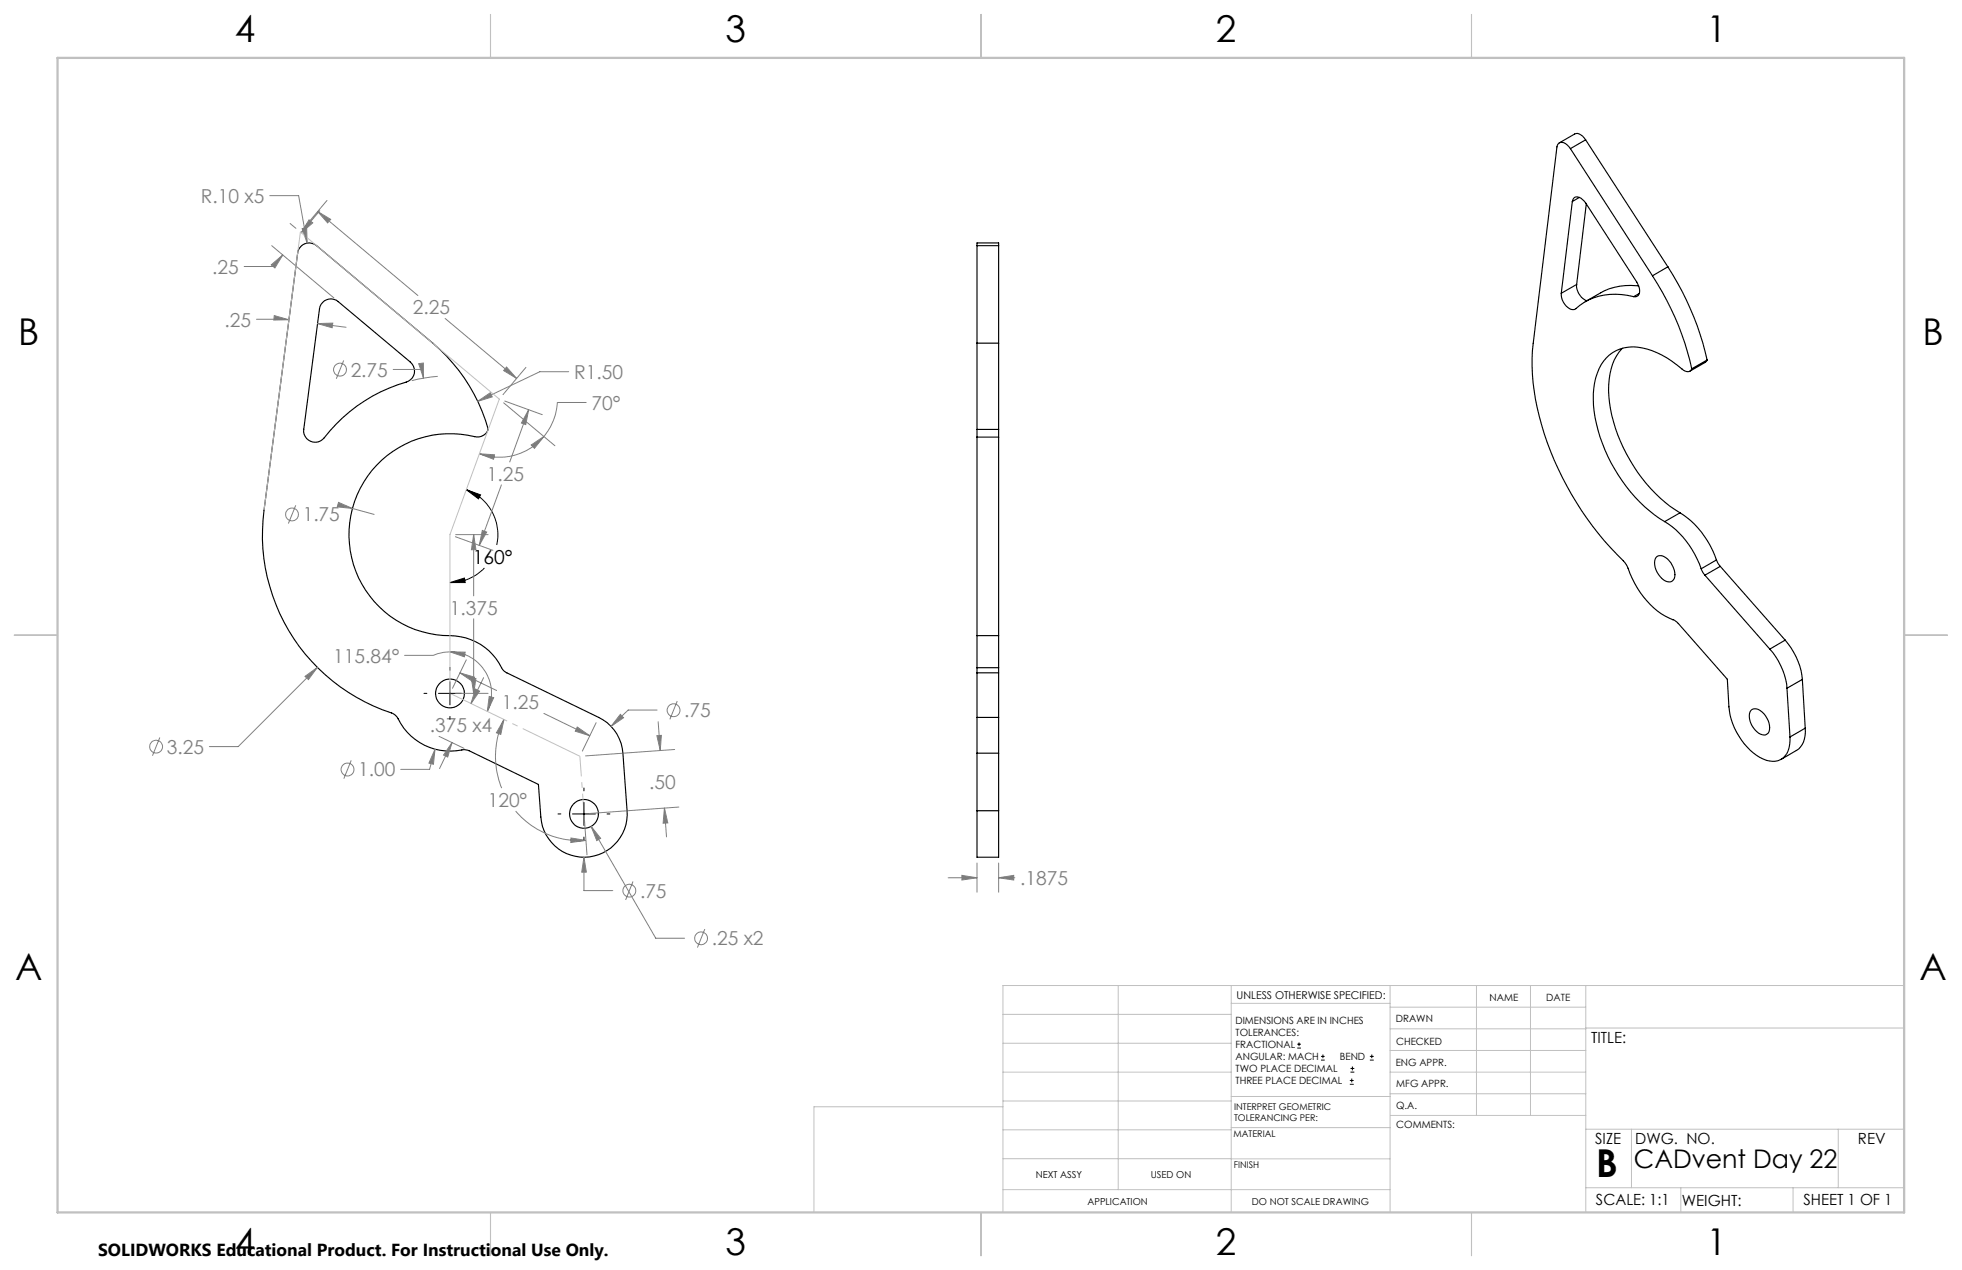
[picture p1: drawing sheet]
<svg xmlns="http://www.w3.org/2000/svg" width="432mm" height="279mm" viewBox="0 0 432 279" stroke-linecap="round" stroke-linejoin="round" font-family="sans-serif">
<g fill="none" stroke="#000" stroke-width=".25">
<path d="M345.6 32.7l-.3-.4a1.61 1.61 0 0 0-2.4-.7l-.2 .7-5.3 43.2a51.1 51.1 0 0 0 4.7 25.7 70.8 70.8 0 0 0 15.6 22.7l.3 .5a20.9 20.9 0 0 0 8.5 11.2l2 .9 .9 .7 10.8 12.2 .3 6.1a14.7 14.7 0 0 0 7.6 11.5 3.8 3.8 0 0 0 5.8-3.2v-1.7M345.6 32.7l18.1 28M349 30.8l-.7-.8a1.61 1.61 0 0 0-1.8-.5l-3.3 1.9M349 30.8l-3.4 1.9M349 30.8l18.1 27.9M66.2 54.2a2.53 2.53 0 0 1 3.5-.2l25.5 21.5a38.3 38.3 0 0 1 12.3 19 2.53 2.53 0 0 1-3 1.6 22.3 22.3 0 0 0-27.6 19.4 22.3 22.3 0 0 0 23.3 24.4 12.9 12.9 0 0 1 10.5 7.5l.7 .6 20.4 9.8a9.5 9.5 0 0 1 5.3 7.9l.9 12.7a9.5 9.5 0 0 1-8.8 10.2 9.5 9.5 0 0 1-10.2-8.9l-.5-7.1-15.2-7.4-1.1-.3a13 13 0 0 1-14.9-7.2l-.5-.5a55.1 55.1 0 0 1-11.9-6.1 41.2 41.2 0 0 1-16.8-38.8l7.4-56.6 .1-.6zM215 54v-.6h4.8v.6M215 54v21.5M215 54h4.8M219.8 54v21.5M346 44.3a1.1 1.1 0 0 1 .7-1 1.1 1.1 0 0 1 1.2 .3l1.1 1.1 11.2 17.4 .5 .9a1.52 1.52 0 0 1-.8 2.3h-.3M346 44.3l-2.4 20.2"/>
<path d="M347.6 43.4l-1.6 .9M349.1 44.9l-2.1 17.7M367.1 58.7a64 64 0 0 1 8.6 20.5M367.1 58.7l-3.4 2M71 66.5a2.49 2.49 0 0 1 3.4-.1l15.9 13.3a2.53 2.53 0 0 1-.9 4.4 35.6 35.6 0 0 0-18.4 12.6 2.53 2.53 0 0 1-2.9 .3 2.53 2.53 0 0 1-1.2-2.6l3.4-26.4 .1-.5zM215 75.5v19M215 75.5h4.8M219.8 75.5v19M343.6 64.5a3.4 3.4 0 0 0 2.6 3.6h.3a13.6 13.6 0 0 1 13.1-2.8M347 62.6a3.6 3.6 0 0 0 2.2 3.5M347 62.6l-3.4 1.9M357.1 76.6a11.2 11.2 0 0 0-3.1 8.1 33.9 33.9 0 0 0 9.3 22.8l3.1 3 3.3 2.3"/>
<path d="M360.6 62.9a13.6 13.6 0 0 0-8.3 1.5l-3.4 2M360.8 64.6l-1.2 .7M363.7 60.7a61.4 61.4 0 0 1 8.6 20.4M375.7 79.2l-.4 .5-3.4 2M375.7 79.2l-3.4 1.9M215 94.5v1.7M215 96.2v43.6M215 96.2h4.8M215 94.5h4.8M219.8 94.5v1.7M219.8 96.2v43.6M372.3 81.1a1.21 1.21 0 0 1-2.1 .1 17.9 17.9 0 0 0-10.8-4.9 8.3 8.3 0 0 0-8.2 6.8 25.3 25.3 0 0 0 2 15.9 33.9 33.9 0 0 0 13.2 15.8"/>
<path d="M366.4 114.8a19.8 19.8 0 0 1 8 10.3M369.7 112.8a19.5 19.5 0 0 1 8.1 10.4M369.7 112.8l-3.3 2M215 139.8v7.1M215 139.8h4.8M219.8 139.8v7.1M364.7 122.4a2.52 2.52 0 0 1 3 1.4 3.5 3.5 0 0 1 .6 3.8 1.64 1.64 0 0 1-2.5-.3 4.1 4.1 0 0 1-1.3-4.6zM374.4 125.1l.8 1.4M375.2 126.5l14.3 16.3M377.8 123.2l.8 1.4M377.8 123.2l-3.4 1.9M378.6 124.6l-3.4 1.9"/>
<path d="M378.6 124.6l14.3 16.2M215 157.8v7.9M215 146.9v1.1M215 148v9.8M215 157.8h4.8M215 148h4.8M215 146.9h4.8M219.8 157.8v7.9M219.8 146.9v1.1M219.8 148v9.8M385.6 156.1a2.49 2.49 0 0 1 3 1.4 3.6 3.6 0 0 1 .5 3.8 2 2 0 0 1-2.9-.8 3.9 3.9 0 0 1-.9-4.1zM389.5 142.8a15.2 15.2 0 0 1 3.8 8.6"/>
<path d="M392.9 140.8a15.5 15.5 0 0 1 3.8 8.7M392.9 140.8l-3.4 2M393.3 151.4l.6 10.7M396.7 149.5l-3.4 1.9M396.7 149.5l.6 10.7M215 178.4v10.2h4.8v-10.2M215 178.4h4.8M215 165.7h4.8M215 165.7v12.7M219.8 165.7v12.7M397.3 160.2a4.8 4.8 0 0 1-1.9 4.9l-3.4 2M397.3 160.2l-3.4 1.9"/>
<circle cx="99" cy="152.6" r="3.2"/>
<circle cx="128.5" cy="179.1" r="3.2"/>
</g>
<g fill="none" stroke="#808080" stroke-width=".22">
<path d="M59.4 43h6.3l1.9 10.5M59.7 58.3l2.5-2.2-1.7 2.8zM59.8 54l13.7 11.5M62.2 56.1l-2.1 2.5h-6.4M63.9 49.2l1.2 1M66.5 50.3l1-.2 .1 3.4zM68 48.4l.8 .6-2.5 2.2zM69.9 46.5l2.9 1.8-.7 .7zM69.9 46.5l22.1 18.5M70.4 46.4l-4.1 4.8M72 44.1l-5.1 6M56.4 70.2l7.2 .1"/>
<path d="M60.4 69.4l3.2 .9-3.3 .1zM69.9 71.2l6.3 .8M69.9 71.2l3.3-.1-.1 1zM75.6 79.3l-1.6 4M98 70.1l15.7 13.2M86.5 81.3h6.4l.3 1.9M92.1 80l1.1-.1v3.3zM96.3 82.8l-2.8 .3-2.9 .6M105.1 88.3l2.8-1.9 .4 .9zM105.5 99.8l3.3 .2-.2 1zM110.8 88.6l11.3 9.5M111.1 88.2l8.2 3"/>
<path d="M111.5 80.8l2.2 2.5-2.9-1.8zM115.7 80.8l-5 6M116.3 90.1l-4.1 11.5M116.3 90.1l-.6 3.3-.9-.3zM116.9 97.9l2.8-1.9-2.1 2.6zM119.7 96a12.9 12.9 0 0 1-14.2 3.8M125.2 81.8h-6.4l-13.7 6.5M129 88.5h-6.3a12.8 12.8 0 0 1-3 7.5M65.1 111.2l-1.6 4M74.5 110.5l3.1 1.4-3.4-.4zM77.6 111.9l4.7 1.3M100.2 118.1l8.3 3"/>
<path d="M100.3 117.6h7.1M104.2 117.6v13.5M104.2 117.6l.5 3.3h-.9zM106.2 116.7l.9 .4-1.6 2.9zM110.3 106.7l-4.8 13.3M104.2 136.1v16.4M67.1 148.8l2.7-2-1.9 2.7zM69.8 146.8l-17.4 17.5h-6.3M99 143.4l3.4 .1-.2 1zM99 143.4a9.2 9.2 0 0 1 8.2 13.1M99 143.4a9.9 9.9 0 0 0-3.6 .8h-6.4M100.3 152.5h7.1"/>
<path d="M101.2 148l8.1 3.9M101.2 148l3.2 1-.4 .9zM102.6 145.2l-3 6.2M103.8 149.3h.9l-.5 3.2zM104.6 151.6l1 .4-2 2.8zM106.4 149.1l-2.8 5.7M107.7 153.2l1 .3-1.5 3zM110.9 158.3l-.7 3.3-.9-.4zM110.9 158.3a18.6 18.6 0 0 0-.5 15.1M119.7 157l10.1 4.9M127 159.9l2.8 2-3.2-1zM131.2 159l-3 6.2"/>
<path d="M136.5 157.2l.7 .7-2.7 1.9zM144.6 156.2h-6.3l-3.8 3.6M144.9 158.8l.4 6.3M149 154.2l-1.6 4.1M35.2 162.2l-1.7 4.1M77.3 167.3l-1.6 4M95.7 164.8l-.3 3.3-1-.2zM95.7 164.8l-1.2 4.5h-6.3M96.6 162l5.5 2.6M99.5 163.4l-2.8 5.7M99.5 163.4l-1 3.1-.9-.4zM113.5 178.4a18.5 18.5 0 0 0 15.4 6.5"/>
<path d="M144.6 161.9l1-.1-.3 3.3zM146.2 177.8l.5 6.3M146.2 177.8l.8 3.2-1.1 .1zM148.5 164.9l-19.6 1.4M149.4 177.6l-19.6 1.4M125.7 184.4l3.2 .5-3.3 .4zM128.5 188.6l.5 3.3h-1zM128.5 188.6v7.3h6.4M128.6 180.3l.6 7.8M130.1 181.8l2.1 2.6-.9 .5zM130.1 181.8l14.2 24.6h6.4M139.3 193.9l-1.6 4.1"/>
<path d="M208.7 193.1h6.3M211.7 192.6l3.3 .5-3.3 .5zM215 189.9v6.4M219.8 193.1l3.3-.5v1zM219.8 189.9v6.4M219.8 193.1h3.5M155.1 204.4l-1.6 4.1"/>
<circle cx="74.8" cy="81.3" r="1.41"/>
<circle cx="64.3" cy="113.2" r="1.41"/>
<circle cx="148.2" cy="156.3" r="1.41"/>
<circle cx="34.4" cy="164.3" r="1.41"/>
<circle cx="76.5" cy="169.3" r="1.42"/>
<circle cx="138.5" cy="196" r="1.41"/>
<circle cx="154.3" cy="206.4" r="1.41"/>
</g>
<g fill="none" stroke="#000" stroke-width=".22">
<path d="M102.6 107.7l3.2 1.2-.5 .8zM102.6 107.7a10.5 10.5 0 0 1 6.7 12.2M99 128.2l3.2-1 .2 1zM106.6 125a10.3 10.3 0 0 1-7.6 3.2M93.3 152.5h.6M96.5 152.5h5.1M99 146.8v.7M99 150v5.1M99 157.6v.7M104.1 152.5h.6M122.8 179.1h.6M126 179.1h5.1"/>
<path d="M128.5 173.4v.6M128.5 176.5v5.1M133.6 179.1h.6M128.5 184.1v.7M285.5 230.6h.8M285.5 229.7h.8M285.9 229.3v.9M290.7 233.2h.8M290.7 232.4h.8M291.1 232v.8M297.1 238.5h.8M297.1 237.7h.8"/>
<path d="M297.2 235.9h.9M297.2 235.1h.9M297.5 237.3v.8M297.6 234.6v.9M301.5 233.2h.8M301.5 232.4h.8M301.9 232v.8"/>
</g>
<path d="M128.5 179l-.9-12.6" fill="none" stroke="#c0c0c0" stroke-width=".22" stroke-dasharray="15.2 1.3 1.3 1.3" stroke-dashoffset="10.8" stroke-linecap="butt"/>
<path d="M99 152.5l28.6 13.9" fill="none" stroke="#c0c0c0" stroke-width=".22" stroke-dasharray="15.2 1.3 1.3 1.3" stroke-dashoffset="1.3" stroke-linecap="butt"/>
<g fill="none" stroke="#c0c0c0" stroke-width=".22">
<path d="M58.1 112.3l8-61.3 43.8 36.8-10.9 29.8v34.9M246.1 216.8v44.9M271 216.8v49.9M305.9 216.8v49.9M324.9 216.8v28.6M336.8 216.8v28.6M349 216.8v49.9M419.1 216.8h-198.4v49.9M220.7 235.9h50.3M220.7 229.5h50.3M220.7 223.2h50.3M271 220.7h34.9"/>
<path d="M305.9 231.1h43.1M305.9 226.3h43.1M305.9 221.6h43.1M305.9 235.9h43.1M349 226.2h70.1M220.7 248.6h50.3M220.7 242.2h50.3M220.7 254.9h50.3M220.7 243.5h-41.6v23.2M271 255h34.9M271 248.1h35M271 241.2h35"/>
<path d="M305.9 240.6h43.1M306 245.4h43M349 248.4h70.1M359.1 248.4v12.9M404.6 248.4v12.9M220.7 261.7h85.2M349 261.3h70.1M369.9 261.3v5.4M394.6 261.3v5.4"/>
</g>
<path d="M108 3.2v9.5M215.9 3.2v9.5M323.8 3.2v9.5M3.1 139.7h9.6M419.1 139.7h9.5M108 266.7v9.6M215.9 266.7v9.6M323.8 266.7v9.6" fill="none" stroke="#c0c0c0" stroke-width=".25"/>
<path d="M12.7 12.7h406.4v254h-406.4z" fill="none" stroke="#c0c0c0" stroke-width=".5"/>
<path d="M130.1 181.8l1.2 3.1 .9-.5zM128.5 188.6l-.5 3.3h1zM136.5 157.2l-2 2.6 2.7-1.9zM95.7 164.8l-1.3 3.1 1 .2zM74.5 110.5l-.3 1 3.4 .4zM92.1 80l1.1 3.2v-3.3zM67.1 148.8l.8 .7 1.9-2.7zM66.5 50.3l1.1 3.2-.1-3.4zM105.1 88.3l3.2-1-.4-.9zM211.7 192.6l3.3 .5-3.3 .5zM219.8 193.1l3.3-.5v1z" fill="#808080"/>
<path d="M99 128.2l3.2-1 .2 1zM102.6 107.7l3.2 1.2-.5 .8z" fill="#000"/>
<path d="M146.2 177.8l.8 3.2-1.1 .1zM144.6 161.9l1-.1-.3 3.3zM101.2 148l3.2 1-.4 .9zM127 159.9l2.8 2-3.2-1zM103.8 149.3h.9l-.5 3.2zM104.2 117.6l.5 3.3h-.9zM106.2 116.7l.9 .4-1.6 2.9zM116.3 90.1l-.6 3.3-.9-.3zM69.9 46.5l2.9 1.8-.7 .7zM111.5 80.8l2.2 2.5-2.9-1.8zM110.9 158.3l-.7 3.3-.9-.4zM125.7 184.4l3.2 .5-3.3 .4zM107.7 153.2l1 .3-1.5 3zM99 143.4l3.4 .1-.2 1zM99.5 163.4l-1 3.1-.9-.4zM104.6 151.6l1 .4-2 2.8zM105.5 99.8l3.3 .2-.2 1zM116.9 97.9l2.8-1.9-2.1 2.6zM59.7 58.3l2.5-2.2-1.7 2.8zM68 48.4l.8 .6-2.5 2.2zM69.9 71.2l3.3-.1-.1 1zM60.4 69.4l3.2 .9-3.3 .1z" fill="#808080"/>
<text font-size="8.5" x="351.3" y="259">B</text>
<g font-size="8.1">
<text x="51.7" y="9.3">4</text>
<text x="159.7" y="9.3">3</text>
<text x="267.6" y="9.3">2</text>
<text x="375.6" y="9.3">1</text>
<text x="4" y="76">B</text>
<text x="423.1" y="76">B</text>
<text x="3.3" y="215.7">A</text>
<text x="422.4" y="215.7">A</text>
<text x="51.7" y="276">4</text>
<text x="159.7" y="276">3</text>
<text x="267.6" y="276">2</text>
<text x="375.6" y="276">1</text>
</g>
<text font-size="5.6" x="359.6" y="257">CADvent Day 22</text>
<g font-size="4.2" fill="#808080">
<text x="44.2" y="44.6">R.10 x5</text>
<text x="46.7" y="60.2">.25</text>
<text x="49.4" y="71.8">.25</text>
<text x="90.9" y="69.1">2.25</text>
<text x="77.2" y="82.9">2.75</text>
<text x="126.3" y="83.4">R1.50</text>
<text x="130.2" y="90.1">70°</text>
<text x="107.2" y="105.7">1.25</text>
<text x="66.6" y="114.7">1.75</text>
<text x="99" y="135.2">1.375</text>
<text x="73.3" y="145.8">115.84°</text>
<text x="94.6" y="161">.375 x4</text>
<text x="110.4" y="156">1.25</text>
<text x="150.6" y="157.8">.75</text>
<text x="36.7" y="165.8">3.25</text>
<text x="78.8" y="170.8">1.00</text>
<text x="142.9" y="173.6">.50</text>
<text x="107.3" y="177.5">120°</text>
<text x="140.9" y="197.5">.75</text>
<text x="224.5" y="194.7">.1875</text>
<text x="156.6" y="208">.25 x2</text>
</g>
<text font-size="4.2" x="104.1" y="124">160°</text>
<text font-size="3.8" x="21.6" y="276.3">SOLIDWORKS Educational Product. For Instructional Use Only.</text>
<g font-size="3.4">
<text x="350.2" y="229.5">TITLE:</text>
<text x="351.1" y="251.6">SIZE</text>
<text x="359.9" y="251.6">DWG. NO.</text>
<text x="408.9" y="251.7">REV</text>
<text x="351.2" y="265.2">SCALE: 1:1</text>
<text x="370.1" y="265.3">WEIGHT:</text>
<text x="396.9" y="265.2">SHEET 1 OF 1</text>
</g>
<text font-size="2.4" x="272.2" y="219.7">UNLESS OTHERWISE SPECIFIED:</text>
<g font-size="2.2">
<text x="327.8" y="220.1">NAME</text>
<text x="340.3" y="220.2">DATE</text>
<text x="271.9" y="225.3">DIMENSIONS ARE IN INCHES</text>
<text x="271.9" y="227.9">TOLERANCES:</text>
<text x="307.2" y="224.9">DRAWN</text>
<text x="271.9" y="230.6">FRACTIONAL</text>
<text x="271.9" y="233.2">ANGULAR: MACH</text>
<text x="294.9" y="233.2">BEND</text>
<text x="307.3" y="229.8">CHECKED</text>
<text x="271.9" y="235.9">TWO PLACE DECIMAL</text>
<text x="271.9" y="238.5">THREE PLACE DECIMAL</text>
<text x="307.2" y="234.5">ENG APPR.</text>
<text x="307.3" y="239.2">MFG APPR.</text>
<text x="307.3" y="243.9">Q.A.</text>
<text x="307.3" y="248.1">COMMENTS:</text>
</g>
<g font-size="2.1">
<text x="227.9" y="259.2">NEXT ASSY</text>
<text x="253.3" y="259.2">USED ON</text>
<text x="239.3" y="265">APPLICATION</text>
<text x="275.5" y="265.1">DO NOT SCALE DRAWING</text>
</g>
<g font-size="2">
<text x="271.6" y="244.1">INTERPRET GEOMETRIC</text>
<text x="271.5" y="250.2">MATERIAL</text>
<text x="271.6" y="246.6">TOLERANCING PER:</text>
<text x="271.5" y="257">FINISH</text>
</g>
</svg>
